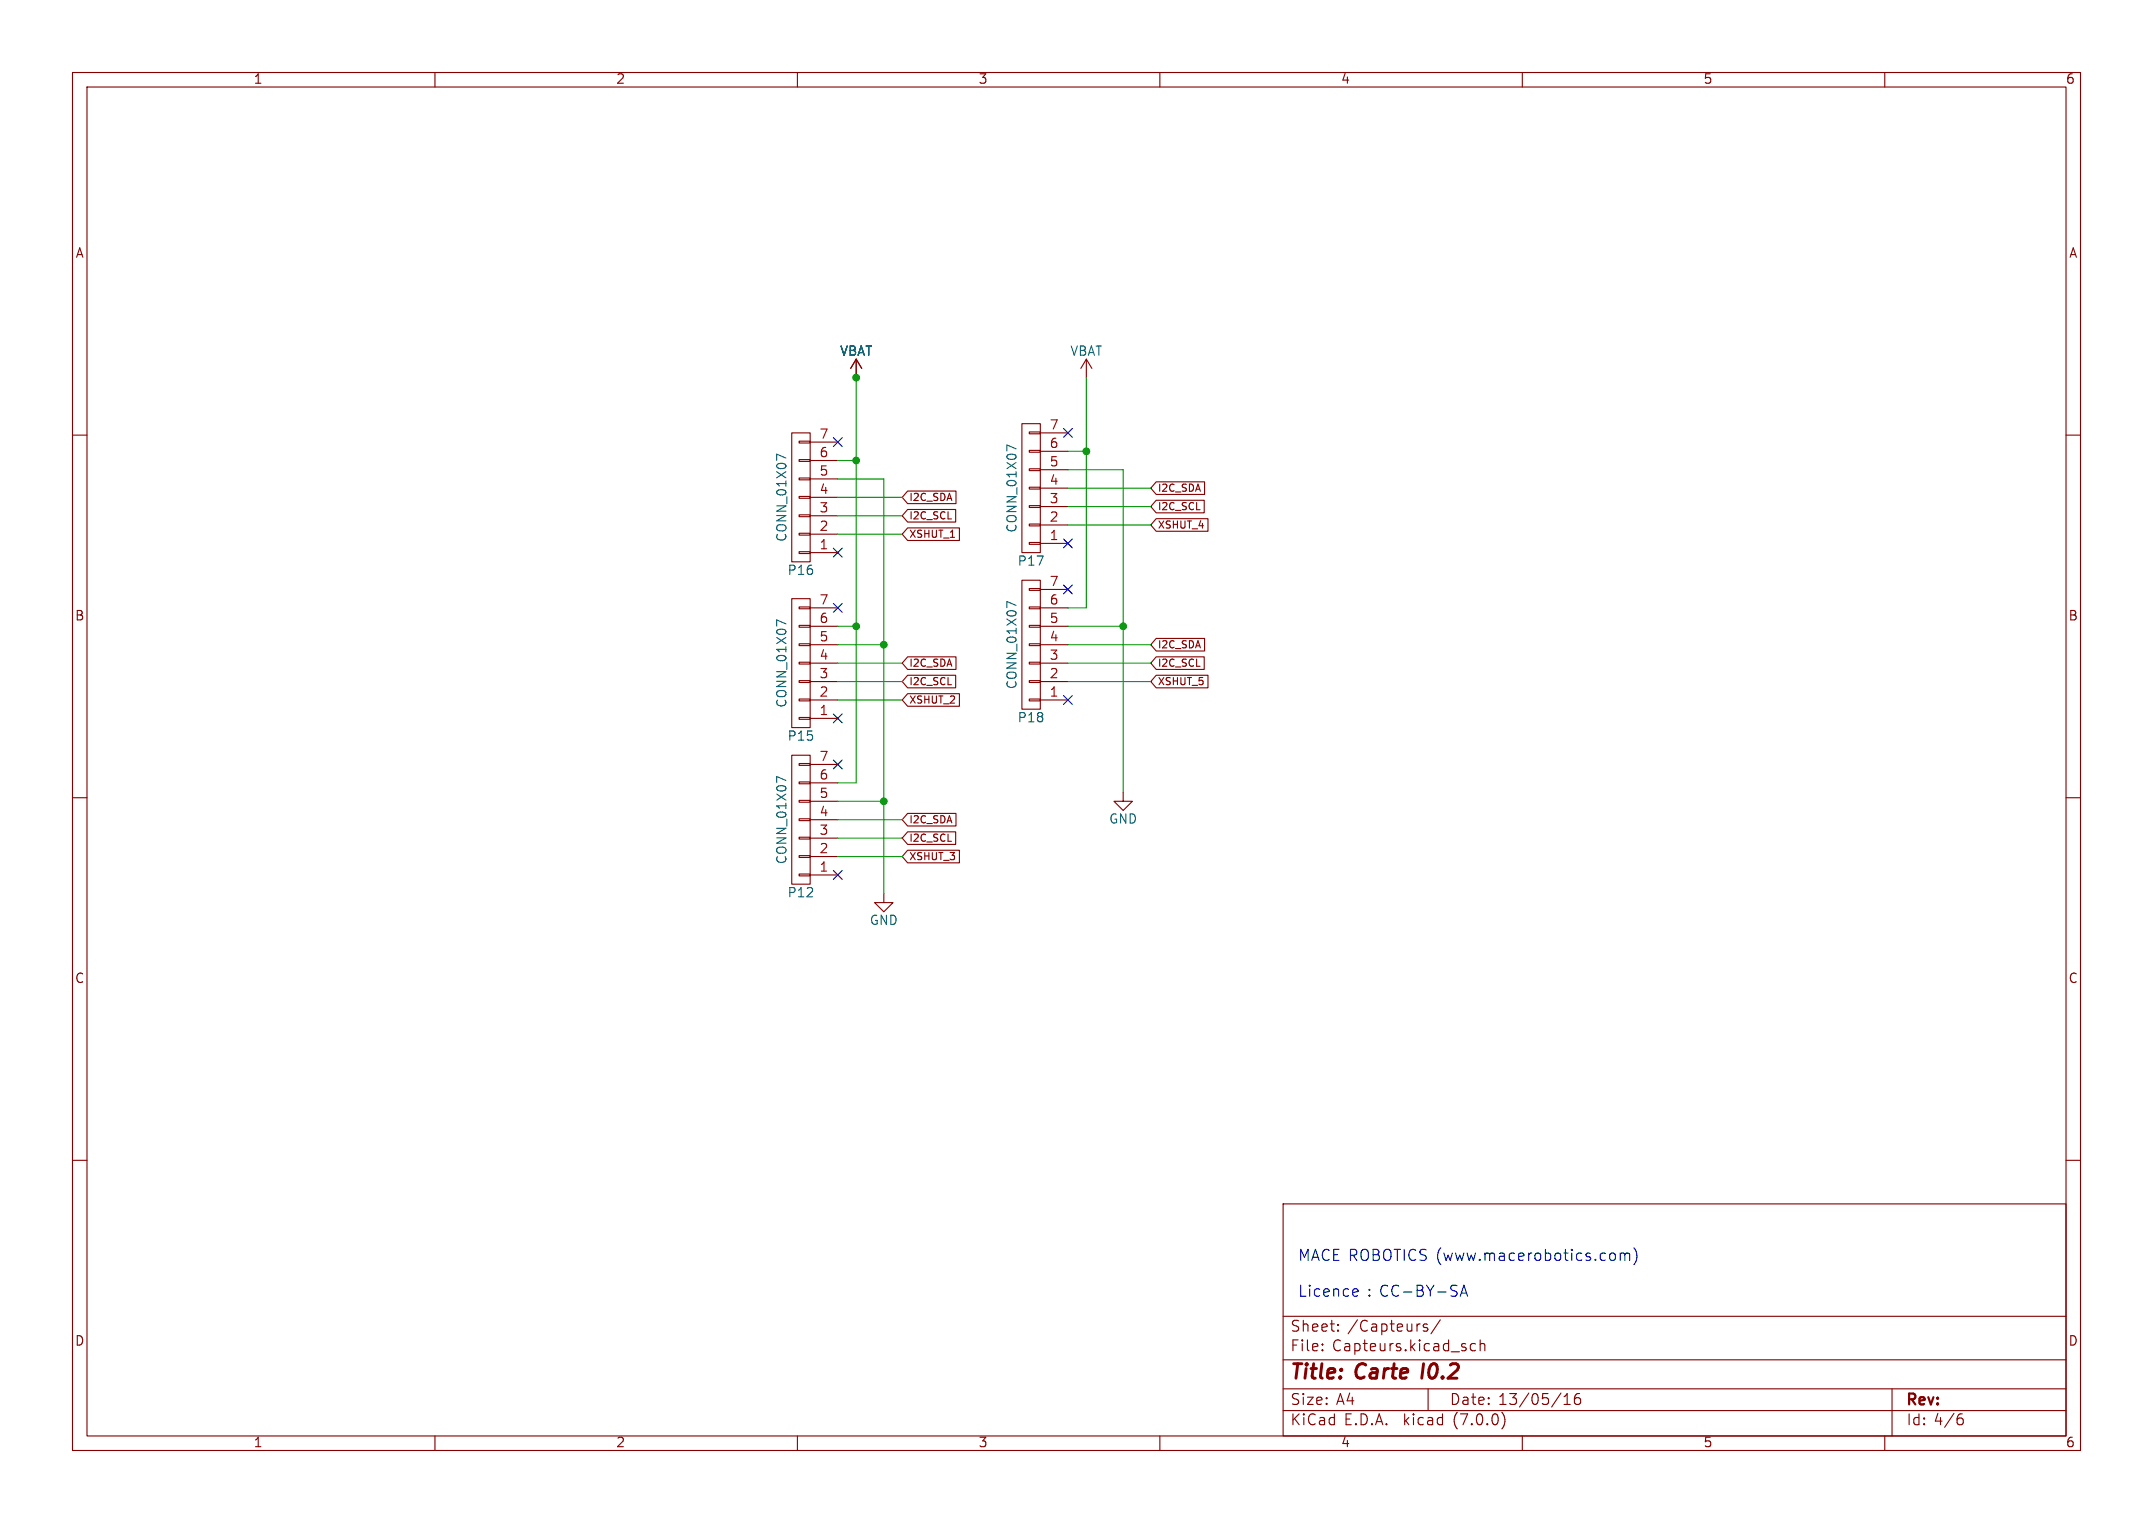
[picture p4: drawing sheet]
<svg xmlns="http://www.w3.org/2000/svg" width="297mm" height="210mm" viewBox="0 0 297 210" stroke-linecap="round" stroke-linejoin="round" font-family="sans-serif">
<g fill="none" stroke="#840000" stroke-width=".15">
<path d="M10 10h277v190h-277zM12 12h273v186h-273zM60 10v2M110 10v2M160 10v2M210 10v2M260 10v2M10 60h2M109.2 59.7h2.6v17.8h-2.6zM118.1 49.5l-.8 1.3M118.1 49.5v2.6M118.1 49.5l.8 1.3"/>
<path d="M141 58.4h2.5v17.8h-2.5zM142 59.6h1.5v.2h-1.5zM143.5 59.7h3.8M149.9 49.5l-.8 1.3M149.9 49.5v2.6M149.9 49.5l.7 1.3M285 60h2M110.2 60.8h1.6v.3h-1.6zM110.2 63.4h1.6v.2h-1.6zM110.2 65.9h1.6v.3h-1.6zM110.2 68.5h1.6v.2h-1.6zM110.2 71h1.6v.2h-1.6z"/>
<path d="M110.2 73.5h1.6v.3h-1.6zM110.2 76.1h1.6v.2h-1.6zM111.8 76.2h3.8M111.8 73.7h3.8M111.8 71.1h3.8M111.8 68.6h3.8M111.8 66h3.8M111.8 63.5h3.8M111.8 61h3.8M125.2 67.7h6.7v1.7h-6.7l-.7-.8zM125.2 70.3h6.6v1.7h-6.6l-.7-.9zM125.2 72.8h7.1v1.7h-7.1l-.7-.8z"/>
<path d="M142 62.1h1.5v.3h-1.5zM142 64.6h1.5v.3h-1.5zM142 67.2h1.5v.2h-1.5zM142 69.7h1.5v.3h-1.5zM142 72.3h1.5v.2h-1.5zM142 74.8h1.5v.3h-1.5zM143.5 74.9h3.8M143.5 72.4h3.8M143.5 69.9h3.8M143.5 67.3h3.8M143.5 64.8h3.8M143.5 62.2h3.8"/>
<path d="M159.5 66.4h6.7v1.8h-6.7l-.8-.9zM159.5 69h6.6v1.7h-6.6l-.8-.8zM159.5 71.5h7.1v1.8h-7.1l-.8-.9zM109.2 82.6h2.6v17.7h-2.6zM110.2 83.7h1.6v.2h-1.6zM110.2 86.2h1.6v.3h-1.6zM110.2 88.8h1.6v.2h-1.6zM110.2 91.3h1.6v.3h-1.6zM110.2 93.9h1.6v.2h-1.6zM110.2 96.4h1.6v.2h-1.6zM110.2 98.9h1.6v.3h-1.6zM111.8 96.5h3.8"/>
<path d="M111.8 94h3.8M111.8 91.4h3.8M111.8 88.9h3.8M111.8 86.4h3.8M111.8 83.8h3.8M111.8 99.1h3.8M125.2 93.1h6.6v1.7h-6.6l-.7-.8zM125.2 90.6h6.7v1.7h-6.7l-.7-.9zM125.2 95.7h7.1v1.7h-7.1l-.7-.9zM141 80h2.5v17.8h-2.5zM142 81.2h1.5v.2h-1.5zM142 83.7h1.5v.2h-1.5z"/>
<path d="M142 86.2h1.5v.3h-1.5zM142 88.8h1.5v.2h-1.5zM142 91.3h1.5v.3h-1.5zM142 93.9h1.5v.2h-1.5zM142 96.4h1.5v.2h-1.5zM143.5 96.5h3.8M143.5 94h3.8M143.5 91.4h3.8M143.5 88.9h3.8M143.5 86.4h3.8M143.5 83.8h3.8M143.5 81.3h3.8"/>
<path d="M159.5 88h6.7v1.8h-6.7l-.8-.9zM159.5 93.1h7.1v1.7h-7.1l-.8-.8zM159.5 90.6h6.6v1.7h-6.6l-.8-.9zM10 110h2M109.2 104.1h2.6v17.8h-2.6zM110.2 105.3h1.6v.2h-1.6zM110.2 107.8h1.6v.3h-1.6zM110.2 110.4h1.6v.2h-1.6zM110.2 112.9h1.6v.3h-1.6zM110.2 115.4h1.6v.3h-1.6zM110.2 118h1.6v.2h-1.6zM111.8 118.1h3.8"/>
<path d="M111.8 115.6h3.8M111.8 113h3.8M111.8 110.5h3.8M111.8 108h3.8M111.8 105.4h3.8M125.2 112.2h6.7v1.7h-6.7l-.7-.9zM125.2 114.7h6.6v1.7h-6.6l-.7-.8zM125.2 117.2h7.1v1.8h-7.1l-.7-.9zM154.9 109.2v1.3h1.3l-1.3 1.3-1.2-1.3h1.2M285 110h2M110.2 120.5h1.6v.3h-1.6zM111.8 120.7h3.8"/>
<path d="M121.9 123.2v1.3h1.3l-1.3 1.2-1.3-1.2h1.3M10 160h2M285 160h2M177 166h108v32h-108zM60 198v2M110 198v2M160 198v2M177 194.5h108M177 191.5h108M177 187.5h108M177 181.5h108M182.4 186.1l.1 .1-.1 .1"/>
<path d="M182.4 185.3l.1 .1-.1 .1M184.6 183.4v.1v.1M184.6 182.6v.1v.1M196.9 182.6h-.4l-.2 .2 .1 .2 .5 .1 .1 .2-.1 .2-.1 .1-.5-.1M197 191.5v3M198.7 182l-1.3 1.9M203.5 185.3h-.4l-.3 .2v.5l.2 .2 .1 .1 .4-.1M204.2 185.4a.37 .37 0 0 1 .6 .1v.8M204.2 184.8v1.5M207.2 194.8a1.74 1.74 0 0 1 0 2.2M210 198v2M215.8 193.7h.8"/>
<path d="M215.8 192.6l.4-.4v1.5M217.9 192.2a.59 .59 0 0 0-.7 .6v.6l.1 .2 .5 .1 .2-.2v-.5l-.1-.2-.4-.1-.3 .3M260 198v2M261 191.5v6.5M270.3 195.5h.2l.3 .3v.5l-.3 .2h-.2M270.7 195h-.4"/>
</g>
<path d="M108.4 63.2l-1.3-.6v.9M140.2 61.9l-1.3-.5v.8M108.4 86l-1.3-.5v.8M140.2 83.5l-1.3-.6v.9M108.4 107.6l-1.3-.5v.8" fill="none" stroke="#006464" stroke-width=".15"/>
<path d="M186.8 177.7l.5 .1v.3l-.7 .1M187.3 178.7h-.5M201.4 178.7l.5-1.5 .6 1.5M201.6 178.3h.7M222.3 172.8a.41 .41 0 0 1 .5 .3v.4a.41 .41 0 0 1-.5 .3M223.5 172.9a.38 .38 0 0 1 .7 .1M223.5 172.8v1M224.2 173l.2-.2 .3 .1 .1 .9M224.2 173v.8M225.4 172.1a1.75 1.75 0 0 1 0 2.3" fill="none" stroke="#0000c2" stroke-width=".15"/>
<g fill="none" stroke="#009600" stroke-width=".15">
<path d="M118.1 52.1v55.9h-2.5M149.9 52.1v31.7h-2.6M115.6 71.1h8.9M115.6 68.6h8.9M115.6 66h6.3v57.2M115.6 63.5h2.5M115.6 73.7h8.9M147.3 64.8h7.6v44.4M147.3 67.3h11.4M147.3 72.4h11.4M147.3 69.9h11.4M147.3 62.2h2.6"/>
<path d="M115.6 86.4h2.5M115.6 96.5h8.9M115.6 94h8.9M115.6 91.4h8.9M115.6 88.9h6.3M147.3 86.4h7.6M147.3 94h11.4M147.3 91.4h11.4M147.3 88.9h11.4M115.6 110.5h6.3M115.6 118.1h8.9M115.6 115.6h8.9"/>
<path d="M115.6 113h8.9"/>
</g>
<g fill="none" stroke="#000084" stroke-width=".15">
<path d="M146.7 59.1l1.2 1.2M147.9 59.1l-1.2 1.2M115 60.4l1.2 1.2M115 75.6l1.2 1.2M116.2 60.4l-1.2 1.2M116.2 75.6l-1.2 1.2M146.7 74.3l1.2 1.2M147.9 74.3l-1.2 1.2M115 98.5l1.2 1.2M115 83.2l1.2 1.2M116.2 98.5l-1.2 1.2M116.2 83.2l-1.2 1.2"/>
<path d="M146.7 80.7l1.2 1.2M146.7 95.9l1.2 1.2M147.9 80.7l-1.2 1.2M147.9 95.9l-1.2 1.2M115 104.8l1.2 1.2M116.2 104.8l-1.2 1.2M115 120l1.2 1.3M116.2 120l-1.2 1.3"/>
</g>
<g fill="#009600" stroke="#009600" stroke-width=".15">
<circle cx="118.1" cy="52.1" r=".46"/>
<circle cx="118.1" cy="63.5" r=".46"/>
<circle cx="118.1" cy="86.4" r=".46"/>
<circle cx="149.9" cy="62.2" r=".46"/>
<circle cx="121.9" cy="88.9" r=".46"/>
<circle cx="121.9" cy="110.5" r=".46"/>
<circle cx="154.9" cy="86.4" r=".46"/>
</g>
<g font-size="2.8" fill="#840000">
<text x="178" y="190.8">Title:</text>
<text x="187.1" y="190.8">Carte</text>
<text x="196.8" y="190.8">I0.2</text>
</g>
<g font-size="2.1" fill="#0000c2">
<text x="179.1" y="174.1">MACE ROBOTICS (www.macerobotics.com)</text>
<text x="179.1" y="179.1">Licence</text>
<text x="188.6" y="179.1">: CC-BY-SA</text>
</g>
<g font-size="2.1" fill="#840000">
<text x="178" y="183.9">Sheet:</text>
<text x="185.9" y="183.9">/Capteurs/</text>
<text x="178" y="186.6">File:</text>
<text x="183.8" y="186.6">Capteurs.kicad_sch</text>
<text x="178" y="196.8">KiCad</text>
<text x="178" y="194">Size:</text>
<text x="184.3" y="194">A4</text>
<text x="185.4" y="196.8">E.D.A.</text>
<text x="193.7" y="196.8">kicad</text>
<text x="200" y="194">Date:</text>
<text x="200.6" y="196.8">(7.0.0)</text>
<text x="206.7" y="194">13/05/16</text>
<text x="263" y="194.2">Rev:</text>
<text x="263" y="196.8">Id: 4/6</text>
</g>
<g font-size="1.8" fill="#840000">
<text x="35" y="11.8">1</text>
<text x="85" y="11.8">2</text>
<text x="135" y="11.8">3</text>
<text x="185" y="11.8">4</text>
<text x="235" y="11.8">5</text>
<text x="285" y="11.8">6</text>
<text x="10.4" y="35.8">A</text>
<text x="285.4" y="35.8">A</text>
<text x="10.3" y="85.8">B</text>
<text x="285.3" y="85.8">B</text>
<text x="10.3" y="135.8">C</text>
<text x="285.3" y="135.8">C</text>
<text x="10.3" y="185.8">D</text>
<text x="285.3" y="185.8">D</text>
<text x="35" y="199.8">1</text>
<text x="85" y="199.8">2</text>
<text x="135" y="199.8">3</text>
<text x="185" y="199.8">4</text>
<text x="235" y="199.8">5</text>
<text x="285" y="199.8">6</text>
</g>
<g font-size="1.8" fill="#006464">
<text x="115.8" y="49.3">VBAT</text>
<text x="147.6" y="49.3">VBAT</text>
<text x="108.8" y="74.8" transform="rotate(-90 108.8 74.8)">CONN_01X07</text>
<text x="140.5" y="73.5" transform="rotate(-90 140.5 73.5)">CONN_01X07</text>
<text x="108.6" y="79.6">P16</text>
<text x="140.3" y="78.3">P17</text>
<text x="140.5" y="95.1" transform="rotate(-90 140.5 95.1)">CONN_01X07</text>
<text x="108.8" y="97.6" transform="rotate(-90 108.8 97.6)">CONN_01X07</text>
<text x="140.3" y="99.9">P18</text>
<text x="108.6" y="102.4">P15</text>
<text x="152.9" y="113.9">GND</text>
<text x="108.8" y="119.2" transform="rotate(-90 108.8 119.2)">CONN_01X07</text>
<text x="108.6" y="124">P12</text>
<text x="119.9" y="127.8">GND</text>
</g>
<g font-size="1.8" fill="#a90000">
<text x="144.7" y="59.4">7</text>
<text x="113" y="65.8">5</text>
<text x="113" y="63.2">6</text>
<text x="113" y="60.7">7</text>
<text x="144.7" y="64.5">5</text>
<text x="144.7" y="62">6</text>
<text x="113" y="70.9">3</text>
<text x="113" y="68.3">4</text>
<text x="144.7" y="69.6">3</text>
<text x="144.7" y="67.1">4</text>
<text x="113" y="75.9">1</text>
<text x="113" y="73.4">2</text>
<text x="144.7" y="74.7">1</text>
<text x="144.7" y="72.1">2</text>
<text x="113" y="83.6">7</text>
<text x="144.7" y="83.6">6</text>
<text x="144.7" y="81">7</text>
<text x="113" y="88.6">5</text>
<text x="113" y="86.1">6</text>
<text x="144.7" y="88.6">4</text>
<text x="144.7" y="86.1">5</text>
<text x="113" y="93.7">3</text>
<text x="113" y="91.2">4</text>
<text x="144.7" y="93.7">2</text>
<text x="144.7" y="91.2">3</text>
<text x="113" y="98.8">1</text>
<text x="113" y="96.3">2</text>
<text x="144.7" y="96.3">1</text>
<text x="113" y="107.7">6</text>
<text x="113" y="105.2">7</text>
<text x="113" y="112.8">4</text>
<text x="113" y="110.2">5</text>
<text x="113" y="117.9">2</text>
<text x="113" y="115.3">3</text>
<text x="113" y="120.4">1</text>
</g>
<g font-size="1.4" fill="#840000">
<text x="125.5" y="69.3">I2C_SDA</text>
<text x="125.5" y="71.9">I2C_SCL</text>
<text x="159.7" y="68.1">I2C_SDA</text>
<text x="159.7" y="70.6">I2C_SCL</text>
<text x="125.5" y="74.4">XSHUT_1</text>
<text x="159.7" y="73.1">XSHUT_4</text>
<text x="159.7" y="89.7">I2C_SDA</text>
<text x="125.5" y="94.7">I2C_SCL</text>
<text x="125.5" y="92.2">I2C_SDA</text>
<text x="159.7" y="94.7">XSHUT_5</text>
<text x="159.7" y="92.2">I2C_SCL</text>
<text x="125.5" y="97.3">XSHUT_2</text>
<text x="125.5" y="113.8">I2C_SDA</text>
<text x="125.5" y="116.3">I2C_SCL</text>
<text x="125.5" y="118.9">XSHUT_3</text>
</g>
</svg>
